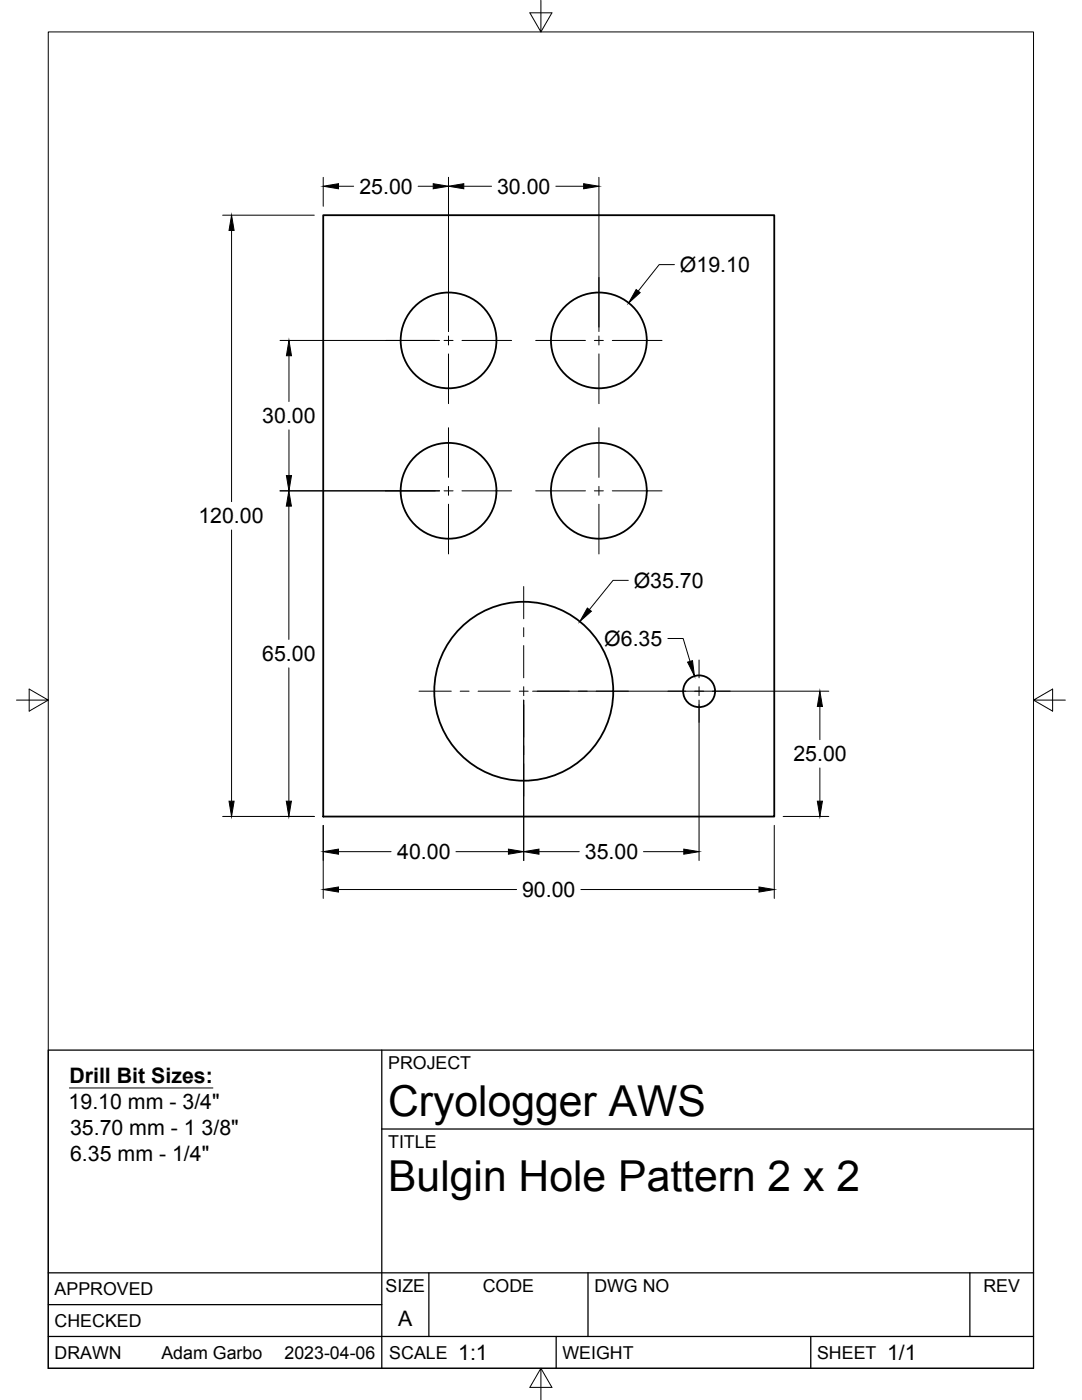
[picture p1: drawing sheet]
<svg xmlns="http://www.w3.org/2000/svg" width="216mm" height="279mm" viewBox="0 0 216 279" stroke-linecap="round" stroke-linejoin="round" font-family="sans-serif">
<!-- layer: Visible -->
<g fill="none" stroke="#000" stroke-width=".36">
<path d="M64.5 42.9h90v120.1h-90z"/>
<circle cx="89.5" cy="67.9" r="9.6"/>
<circle cx="119.5" cy="67.9" r="9.6"/>
<circle cx="89.5" cy="97.9" r="9.6"/>
<circle cx="119.5" cy="97.9" r="9.6"/>
<circle cx="104.5" cy="138" r="17.9"/>
<circle cx="139.5" cy="138" r="3.2"/>
</g>
<!-- layer: Border -->
<path d="M9.6 6.4h196.6v266.7h-196.6zM107.9 0v6.4l-2.2-3.8h4.4l-2.2 3.8M3.3 139.7h6.3l-3.8-2.2v4.4l3.8-2.2M206.2 139.7l3.8 2.2v-4.4l-3.8 2.2h6.4M107.9 273.1l2.2 3.8h-4.4l2.2-3.8v6.3" fill="none" stroke="#000" stroke-width=".2"/>
<!-- layer: Titleblock -->
<path d="M9.6 209.6h196.6v63.5h-196.6zM76.2 209.6v63.5M76.2 225.3h130M9.6 254h196.6M85.6 254v12.7M117.3 254v12.7M193.5 254v12.7M9.6 266.7h196.6M9.6 260.4h66.6M111 266.7v6.4M161.8 266.7v6.4" fill="none" stroke="#000" stroke-width=".25"/>
<!-- layer: Smart Centers -->
<g fill="none" stroke="#000" stroke-width=".2">
<path d="M89.5 55.4v9.9M119.5 55.4v9.9M76.9 67.9h9.9M88.6 67.9h1.8M89.5 67.1v1.8M89.5 70.6v10M92.2 67.9h9.9M106.9 67.9h9.9M118.6 67.9h1.8M119.5 67.1v1.8M119.5 70.6v10M122.2 67.9h9.9"/>
<path d="M76.9 98h9.9M88.6 98h1.8M89.5 85.4v9.9M89.5 97.1v1.7M92.2 98h9.9M106.9 98h9.9M118.6 98h1.8M119.5 85.4v9.9M119.5 97.1v1.7M122.2 98h9.9M89.5 100.6v10M104.5 117.1v6.4"/>
<path d="M119.5 100.6v10M83.6 137.9h6.4M91.8 137.9h1.8M95.4 137.9h6.4M103.6 137.9h1.8M104.5 125.3v1.8M104.5 128.8v6.5M104.5 137.1v1.7M107.2 137.9h6.4M115.4 137.9h1.8M119 137.9h6.4M133.3 137.9h3.5"/>
<path d="M138.6 137.9h1.8M139.5 131.7v3.6M139.5 137.1v1.7M142.2 137.9h3.5M104.5 140.6v6.5M104.5 148.8v1.8M104.5 152.4v6.5M139.5 140.6v3.6"/>
</g>
<!-- layer: FD_Dimensions -->
<g fill="none" stroke="#000" stroke-width=".2">
<path d="M64.5 35.4v5.8M67.5 37.2h3.1M83.4 37.2h3M89.5 35.4v30.8M92.5 37.2h5.6M110.9 37.2h5.6M119.5 35.4v30.8M44.4 42.9h18.3M46.2 46v54.1M134.6 52.8h-3.1l-4.2 5.3M55.9 67.9h31.8M57.7 71v9.1"/>
<path d="M55.9 98h31.8M57.7 85.8v9.1M46.2 105.8v54.1M57.6 101v26.6M125.4 115.8h-3.1l-4.7 5.9M57.6 133.3v26.6M104.5 139.7v32M106.3 137.9h59.1M133.3 127.4h3l1.4 4.6M139.5 139.7v32M163.6 141v6.6M163.6 153.3v6.6"/>
<path d="M44.4 162.9h18.3M64.5 164.7v14.6M67.5 177.5h35.6M67.5 170h10.5M91 170h10.5M107.5 170h8.1M115.9 177.5h35.5M128.4 170h8M154.5 164.7v14.6M156.3 162.9h9.1"/>
</g>
<g fill="#000" stroke="#000" stroke-width=".2">
<path d="M64.5 37.2l3-.5v1zM86.4 36.7l3.1 .5-3.1 .5zM89.5 37.2l3-.5v1zM116.5 36.7l3 .5-3 .5zM46.2 42.9l.5 3.1h-1zM126.9 57.8l.8 .6-2.3 2.1zM57.7 67.9l.5 3.1h-1.1zM57.1 94.9h1.1l-.5 3.1zM57.6 98l.5 3h-1zM117.2 121.3l.8 .7-2.3 2zM137.2 132.1l1-.3 .4 3.1zM45.7 159.9h1l-.5 3z"/>
<path d="M57.1 159.9h1l-.5 3zM163.6 137.9l.5 3.1h-1zM163.1 159.9h1l-.5 3zM64.5 177.5l3-.5v1zM64.5 170l3-.5v1zM101.5 169.5l3 .5-3 .5zM104.5 170l3-.5v1zM136.4 169.5l3.1 .5-3.1 .5zM151.4 177l3.1 .5-3.1 .5z"/>
</g>
<!-- layer: Notes -->
<path d="M13.8 217.1h28.7" fill="none" stroke="#000" stroke-width=".2"/>
<g font-size="8.5">
<text x="77.4" y="222.8">Cryologger AWS</text>
<text x="77.4" y="237.8">Bulgin Hole Pattern 2 x 2</text>
</g>
<g font-size="4.3">
<text x="71.7" y="38.7">25.00</text>
<text x="99.2" y="38.7">30.00</text>
<text x="135.7" y="54.3">Ø19.10</text>
<text x="52.3" y="84.5">30.00</text>
<text x="39.6" y="104.5">120.00</text>
<text x="126.4" y="117.3">Ø35.70</text>
<text x="52.3" y="132">65.00</text>
<text x="120.6" y="128.9">Ø6.35</text>
<text x="158.3" y="152">25.00</text>
<text x="79.2" y="171.5">40.00</text>
<text x="116.7" y="171.5">35.00</text>
<text x="104.2" y="179">90.00</text>
<text x="13.7" y="221.4">19.10 mm - 3/4&quot;</text>
<text x="13.8" y="216.2">Drill Bit Sizes:</text>
<text x="14" y="226.5">35.70 mm - 1 3/8&quot;</text>
<text x="14" y="231.6">6.35 mm - 1/4&quot;</text>
<text x="79.5" y="264.5">A</text>
<text x="91.4" y="271.4">1:1</text>
<text x="177" y="271.4">1/1</text>
</g>
<g font-size="3.5">
<text x="77.4" y="213.4">PROJECT</text>
<text x="77.4" y="229.1">TITLE</text>
<text x="76.9" y="257.8">SIZE</text>
<text x="96.3" y="257.8">CODE</text>
<text x="118.6" y="257.8">DWG NO</text>
<text x="196.2" y="257.8">REV</text>
<text x="10.9" y="258.5">APPROVED</text>
<text x="10.9" y="264.8">CHECKED</text>
<text x="10.9" y="271.2">DRAWN</text>
<text x="32.2" y="271.2">Adam Garbo</text>
<text x="56.8" y="271.2">2023-04-06</text>
<text x="77.7" y="271.2">SCALE</text>
<text x="112.2" y="271.2">WEIGHT</text>
<text x="163" y="271.2">SHEET</text>
</g>
</svg>
